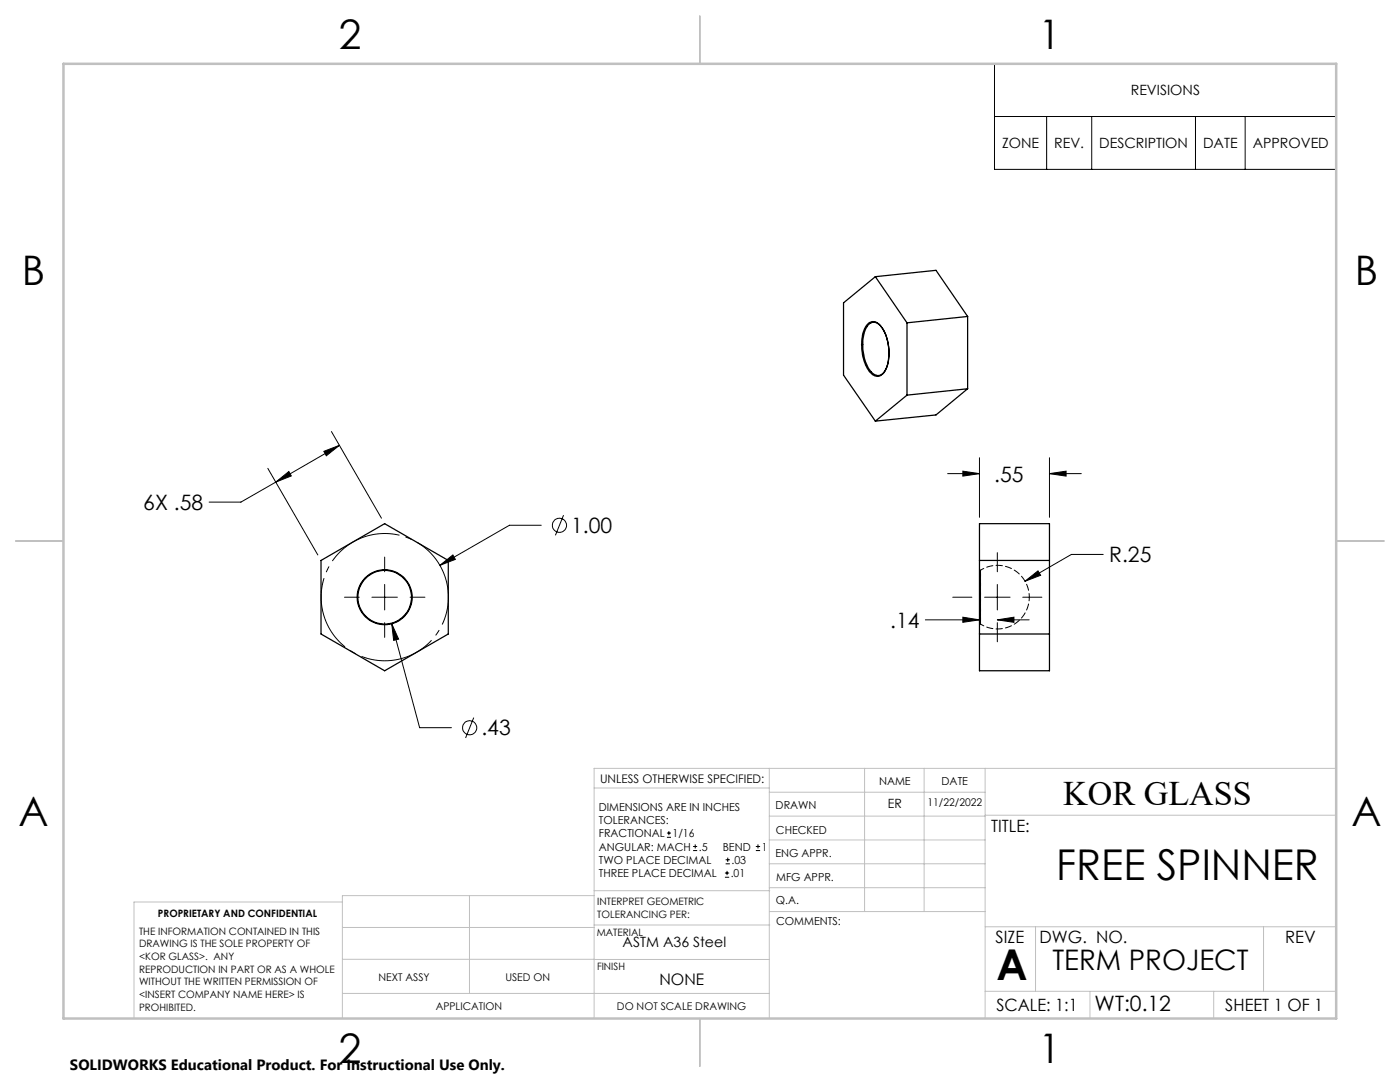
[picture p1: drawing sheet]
<svg xmlns="http://www.w3.org/2000/svg" width="279mm" height="216mm" viewBox="0 0 279 216" stroke-linecap="round" stroke-linejoin="round" font-family="sans-serif">
<g fill="none" stroke="#000" stroke-width=".2">
<path d="M198.5 12.7h68.2v21.1h-68.2zM198.5 23.2h68.2M208.9 23.2v10.6M217.9 23.2v10.6M238.6 23.2v10.6M248.5 23.2v10.6M53.4 93.5l10 17.2M55 96.2l2.6-2.1 .5 .9zM55 96.2l-6.9 4h-6.4M64.6 90.1l3.1-1.2-2.6 2zM66.1 86.1l10 17.3M67.7 88.9l-12.7 7.3"/>
<path d="M189.1 94.5h6.4M192.2 94l3.3 .5-3.3 .5zM195.5 91.3v11.9M209.4 91.3v11.9M209.4 94.5h6.4M209.4 94.5l3.4-.5v1zM68.8 119.2h2.9M74.2 119.2h5.1M76.8 111.2v2.9M76.8 116.6v5.1M81.8 119.2h3M87.8 112.8l2.6-2.1 .5 .9z"/>
<path d="M108 104.8h-6.3l-13.9 8M112.5 102.8l-1.7 4M190.1 119.2h3.9M196.5 119.2h5.1M199 110.3v3.8M199 116.6v5.1M204.1 119.2h3.8M204.5 116l2.7-2.1 .5 .9zM220.2 110.6h-6.4l-9.3 5.4M76.8 124.2v3M78.2 124.5l1.4 3-1 .3zM78.2 124.5l5.5 20.7h6.4"/>
<path d="M184.7 123.7h10.8M192.2 123.2l3.3 .5-3.3 .5zM199 123.7h6.4M199 123.7l3.4-.5v1zM199 124.2v3.9M94.5 143.2l-1.6 4M133.1 167.1h.8M133.1 166.2h.8M133.5 165.8v.9M138.3 169.7h.8M138.3 168.9h.8M138.7 168.5v.8"/>
<path d="M144.7 175h.8M144.7 174.2h.8M144.8 172.4h.9M144.8 171.6h.9M145.1 173.8v.8M145.2 171.1v.9M150.8 169.7h.9M150.8 168.9h.9M151.3 168.5v.8"/>
<circle cx="111.7" cy="104.8" r="1.41"/>
<circle cx="93.7" cy="145.2" r="1.41"/>
</g>
<path d="M88.9 115.4a12.7 12.7 0 0 0-21.2-5.2 12.7 12.7 0 0 0 5.6 21.2 12.7 12.7 0 0 0 15.9-15l-.3-1" fill="none" stroke="#000" stroke-width=".2" stroke-dasharray="15.2 1.3 1.3 1.3" stroke-dashoffset="5.8" stroke-linecap="butt"/>
<g fill="none" stroke="#c0c0c0" stroke-width=".2">
<path d="M118.6 157.2h34.9M153.5 153.3v49.9M153.5 158.1h43.1M172.5 153.3v28.6M184.4 153.3v28.6M196.6 153.3v49.9M266.7 153.3h-148.1v49.9M68.3 180h-41.6v23.2M93.7 178.7v19.5M118.6 178.7h-50.3v24.5M118.6 177.7h35M153.5 167.6h43.1"/>
<path d="M153.5 162.8h43.1M153.5 172.4h43.1M153.5 177.1h43.1M196.6 162.7h70.1M68.3 198.2h85.2M68.3 191.4l85.2 .1M68.3 185.1h50.3M118.6 184.6h35M153.6 181.9h43M196.6 197.8h70.1M196.6 184.9h70.1M206.7 184.9v12.9"/>
<path d="M217.5 197.8v5.4M242.2 197.8v5.4M252.2 184.9v12.9"/>
</g>
<path d="M139.7 3.2v9.5M3.1 107.9h9.6M266.7 107.9h9.5M139.7 203.2v9.6" fill="none" stroke="#c0c0c0" stroke-width=".25"/>
<path d="M12.7 12.7h254v190.5h-254z" fill="none" stroke="#c0c0c0" stroke-width=".5"/>
<g fill="#000">
<path d="M87.8 112.8l2.6-2.1 .5 .9z"/>
<path d="M55 96.2l2.6-2.1 .5 .9zM64.6 90.1l3.1-1.2-2.6 2zM78.2 124.5l.4 3.3 1-.3zM209.4 94.5l3.4-.5v1zM192.2 94l3.3 .5-3.3 .5zM204.5 116l3.2-1.2-.5-.9zM199 123.7l3.4-.5v1zM192.2 123.2l3.3 .5-3.3 .5z"/>
</g>
<g fill="none" stroke="#000" stroke-width=".25">
<path d="M174.7 55.2l6.3 9.2M174.7 55.2l-6.4 5.2v14.5l6.4 9.1M174.7 55.2l12.1-1.3 6.3 9.2M173.4 64.5a1.82 1.82 0 0 1 2.6 .9 9.2 9.2 0 0 1 .5 8.8 1.7 1.7 0 0 1-2.9 0 9.4 9.4 0 0 1-.8-9zM173.7 64.5a1.77 1.77 0 0 1 2.4 1 9.3 9.3 0 0 1 .5 8.5 1.62 1.62 0 0 1-1.7 .9M173.8 64.4a5.2 5.2 0 0 0-1.6 4.7 6.9 6.9 0 0 0 2.4 5.7l.3 .1M181 64.4v14.4M181 78.8l-6.3 5.2M193.1 63.1l-12.1 1.3M193.1 63.1v14.5M193.1 77.6l-12.1 1.2M193.1 77.6l-6.3 5.2-12.1 1.2"/>
<path d="M64.1 111.8l12.7-7.3 12.7 7.3v14.7l-12.7 7.3-12.7-7.3zM195.5 111.8h13.9M195.5 104.5h13.9v29.3h-13.9zM195.5 126.5h13.9"/>
<circle cx="76.8" cy="119.2" r="5.4"/>
<circle cx="76.8" cy="119.2" r="5.5"/>
</g>
<path d="M195.7 119.2v-5.4v10.7v-5.3" fill="none" stroke="#000" stroke-width=".2" stroke-dasharray="1.3 .6" stroke-dashoffset=".4"/>
<path d="M205.4 119.2a6.3 6.3 0 0 0-9.7-5.4M195.7 124.5a6.3 6.3 0 0 0 9.7-5.3" fill="none" stroke="#000" stroke-width=".2" stroke-dasharray="1.3 .6" stroke-dashoffset=".5"/>
<path d="M195.7 113.8l-.2-.1M195.5 124.6l.2-.1" fill="none" stroke="#000" stroke-width=".2" stroke-dasharray="1.3 .6"/>
<g font-size="8.5">
<text x="210.8" y="175.5">FREE SPINNER</text>
<text x="198.9" y="195.5">A</text>
</g>
<g font-size="8.1">
<text x="67.6" y="9.7">2</text>
<text x="207.3" y="9.7">1</text>
<text x="4.4" y="57">B</text>
<text x="270.4" y="57">B</text>
<text x="3.7" y="164.9">A</text>
<text x="269.7" y="164.9">A</text>
<text x="67.6" y="212.2">2</text>
<text x="207.3" y="212.2">1</text>
</g>
<text font-size="6.9" x="212.2" y="160.6">KOR GLASS</text>
<text font-size="5.6" x="210" y="193.5">TERM PROJECT</text>
<g font-size="4.2">
<text x="28.6" y="101.8">6X .58</text>
<text x="198.4" y="96.1">.55</text>
<text x="114" y="106.4">1.00</text>
<text x="221.4" y="112.2">R.25</text>
<text x="177.7" y="125.3">.14</text>
<text x="96.1" y="146.8">.43</text>
<text x="218.5" y="201.7">WT:0.12</text>
</g>
<g font-size="3.4">
<text x="197.8" y="166">TITLE:</text>
<text x="198.7" y="188.1">SIZE</text>
<text x="207.5" y="188.1">DWG. NO.</text>
<text x="256.5" y="188.2">REV</text>
<text x="198.8" y="201.7">SCALE: 1:1</text>
<text x="244.5" y="201.7">SHEET 1 OF 1</text>
</g>
<text font-size="3.2" x="131.6" y="196.6">NONE</text>
<text font-size="3" x="14" y="213.5">SOLIDWORKS Educational Product. For Instructional Use Only.</text>
<g font-size="2.8">
<text x="225.7" y="19">REVISIONS</text>
<text x="200" y="29.6">ZONE</text>
<text x="210.4" y="29.6">REV.</text>
<text x="219.4" y="29.6">DESCRIPTION</text>
<text x="240.1" y="29.6">DATE</text>
<text x="250" y="29.6">APPROVED</text>
<text x="124.3" y="188.9">ASTM A36 Steel</text>
</g>
<text font-size="2.5" x="177.2" y="161.3">ER</text>
<text font-size="2.4" x="119.8" y="156.2">UNLESS OTHERWISE SPECIFIED:</text>
<g font-size="2.2">
<text x="119.5" y="161.8">DIMENSIONS ARE IN INCHES</text>
<text x="154.8" y="161.4">DRAWN</text>
<text x="175.4" y="156.6">NAME</text>
<text x="187.9" y="156.7">DATE</text>
<text x="119.5" y="164.4">TOLERANCES:</text>
<text x="119.5" y="167.1">FRACTIONAL</text>
<text x="134.2" y="167.1">1/16</text>
<text x="154.9" y="166.3">CHECKED</text>
<text x="119.5" y="172.4">TWO PLACE DECIMAL</text>
<text x="119.5" y="169.7">ANGULAR: MACH</text>
<text x="139.5" y="169.7">.5</text>
<text x="144.2" y="169.7">BEND</text>
<text x="146" y="172.4">.03</text>
<text x="152" y="169.7">1</text>
<text x="154.8" y="171">ENG APPR.</text>
<text x="119.5" y="175">THREE PLACE DECIMAL</text>
<text x="145.8" y="175">.01</text>
<text x="154.9" y="175.7">MFG APPR.</text>
<text x="154.9" y="180.4">Q.A.</text>
<text x="154.9" y="184.6">COMMENTS:</text>
</g>
<g font-size="2.1">
<text x="185.1" y="160.7">11/22/2022</text>
<text x="75.5" y="195.7">NEXT ASSY</text>
<text x="100.9" y="195.7">USED ON</text>
<text x="86.9" y="201.5">APPLICATION</text>
<text x="123.1" y="201.6">DO NOT SCALE DRAWING</text>
</g>
<g font-size="2">
<text x="31.5" y="182.9">PROPRIETARY AND CONFIDENTIAL</text>
<text x="119.2" y="180.6">INTERPRET GEOMETRIC</text>
<text x="119.2" y="183.1">TOLERANCING PER:</text>
<text x="27.8" y="186.5">THE INFORMATION CONTAINED IN THIS</text>
<text x="27.8" y="189">DRAWING IS THE SOLE PROPERTY OF</text>
<text x="27.8" y="191.6">&lt;KOR GLASS&gt;. ANY</text>
<text x="119.1" y="186.7">MATERIAL</text>
<text x="27.8" y="194.1">REPRODUCTION IN PART OR AS A WHOLE</text>
<text x="27.8" y="196.6">WITHOUT THE WRITTEN PERMISSION OF</text>
<text x="119.1" y="193.5">FINISH</text>
<text x="27.8" y="199.1">&lt;INSERT COMPANY NAME HERE&gt; IS</text>
<text x="27.8" y="201.7">PROHIBITED.</text>
</g>
</svg>
